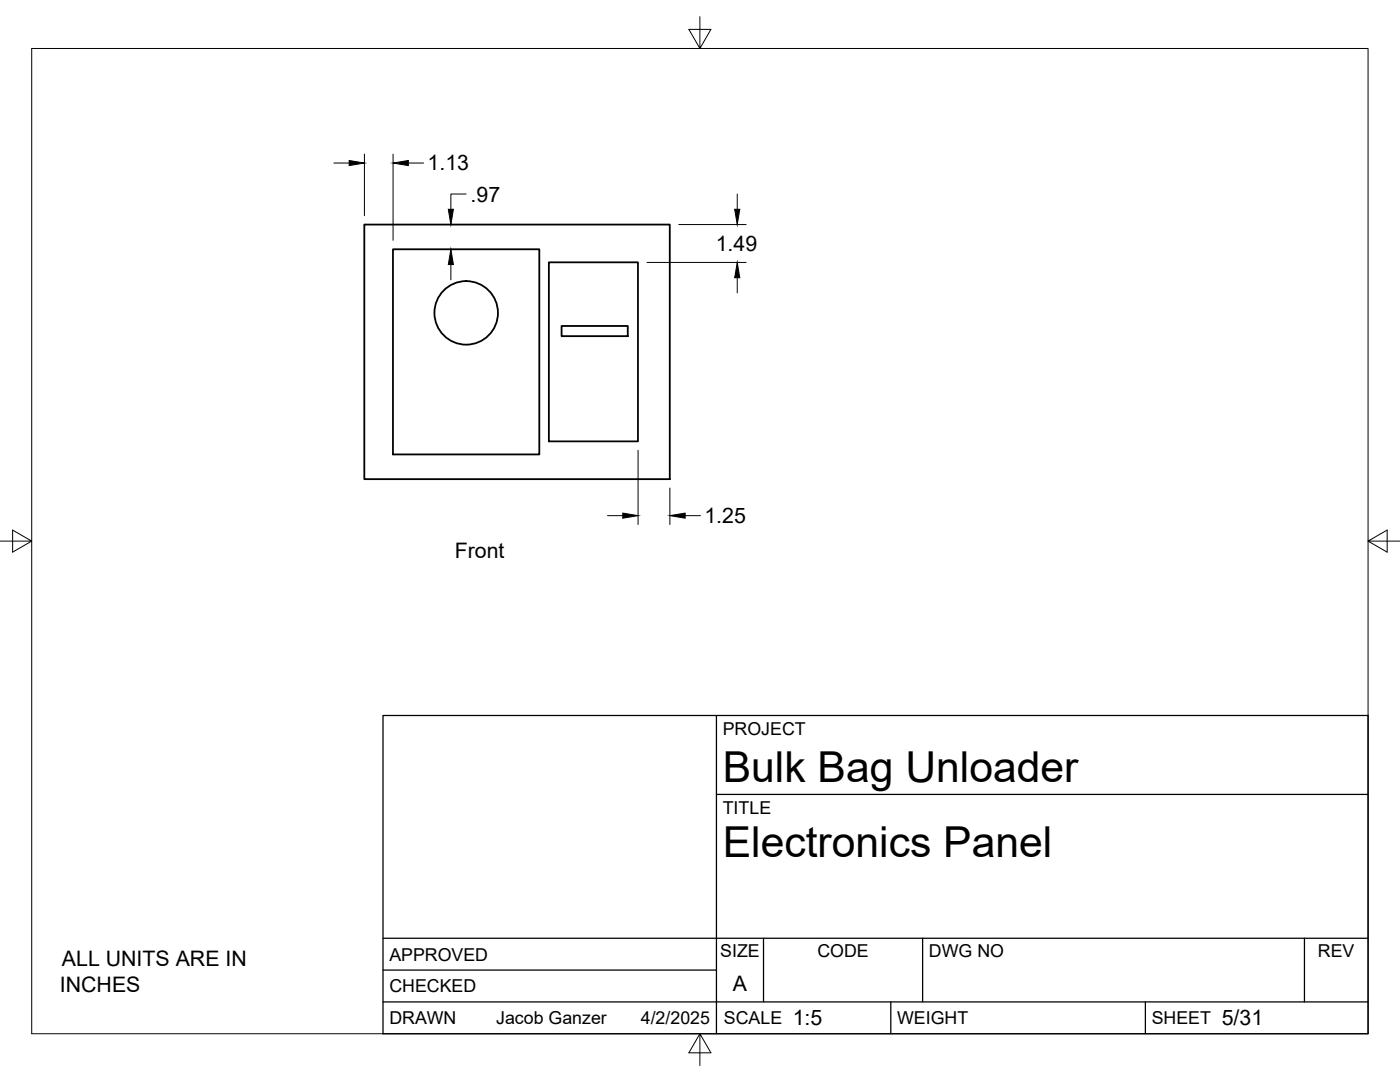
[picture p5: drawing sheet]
<svg xmlns="http://www.w3.org/2000/svg" width="279mm" height="216mm" viewBox="0 0 279 216" stroke-linecap="round" stroke-linejoin="round" font-family="sans-serif">
<!-- layer: Visible -->
<g fill="none" stroke="#000" stroke-width=".36">
<path d="M72.7 44.8h61v50.8h-61zM78.4 49.7h29.2v41h-29.2zM109.5 52.3h17.8v35.8h-17.8zM112.1 65h13.2v2.1h-13.2z"/>
<circle cx="93" cy="62.4" r="6.3"/>
</g>
<!-- layer: Border -->
<path d="M6.3 9.7h266.7v196.6h-266.7zM139.7 3.3v6.4l2.2-3.8h-4.4l2.2 3.8M0 108h6.3l-3.8-2.2v4.4l3.8-2.2M273 108l3.8 2.2v-4.4l-3.8 2.2h6.4M139.7 206.3l-2.2 3.8h4.4l-2.2-3.8v6.3" fill="none" stroke="#000" stroke-width=".2"/>
<!-- layer: Titleblock -->
<path d="M76.4 142.8h196.6v63.5h-196.6zM143 158.5h130M143 142.8v63.5M76.4 199.9h196.6M76.4 193.6h66.6M76.4 187.2h196.6M152.4 187.2v12.7M177.8 199.9v6.4M184.1 187.2v12.7M228.6 199.9v6.4M260.3 187.2v12.7" fill="none" stroke="#000" stroke-width=".25"/>
<!-- layer: FD_Dimensions -->
<g fill="none" stroke="#000" stroke-width=".2">
<path d="M66.6 32.5h3.1M72.7 30.8v12.2M78.4 30.8v17.2M81.5 32.5h3M93 38.7h-3v3.1M147.1 38.7v3.1M90 52.8v3M129.1 52.4h19.8M135.5 44.8h13.4M147.1 55.4v3M127.3 89.9v14.8M133.7 97.4v7.3"/>
<path d="M121.2 102.9h3.1M136.7 102.9h3.1"/>
</g>
<path d="M69.7 32l3 .5-3 .5zM78.4 32.5l3.1-.5v1zM90 49.7l.5 3.1h-1zM89.5 41.8h1l-.5 3zM147.1 52.4l.5 3h-1zM146.6 41.8h1l-.5 3zM124.3 102.4l3 .5-3 .5zM133.7 102.9l3-.5v1z" fill="#000" stroke="#000" stroke-width=".2"/>
<g font-size="8.5">
<text x="144.3" y="156">Bulk Bag Unloader</text>
<text x="144.3" y="171">Electronics Panel</text>
</g>
<g font-size="4.3">
<text x="85.3" y="34">1.13</text>
<text x="93.9" y="40.2">.97</text>
<text x="142.8" y="50.1">1.49</text>
<text x="140.6" y="104.4">1.25</text>
<text x="90.7" y="111.3">Front</text>
<text x="12" y="197.8">INCHES</text>
<text x="12.4" y="192.7">ALL UNITS ARE IN</text>
<text x="146.3" y="197.7">A</text>
<text x="158.2" y="204.6">1:5</text>
<text x="243.8" y="204.6">5/31</text>
</g>
<g font-size="3.5">
<text x="144.3" y="146.6">PROJECT</text>
<text x="144.3" y="162.3">TITLE</text>
<text x="77.7" y="191.7">APPROVED</text>
<text x="143.7" y="191">SIZE</text>
<text x="163.1" y="191">CODE</text>
<text x="185.4" y="191">DWG NO</text>
<text x="263" y="191">REV</text>
<text x="77.7" y="198">CHECKED</text>
<text x="77.7" y="204.4">DRAWN</text>
<text x="99" y="204.4">Jacob Ganzer</text>
<text x="127.9" y="204.4">4/2/2025</text>
<text x="144.5" y="204.4">SCALE</text>
<text x="179" y="204.4">WEIGHT</text>
<text x="229.8" y="204.4">SHEET</text>
</g>
</svg>
